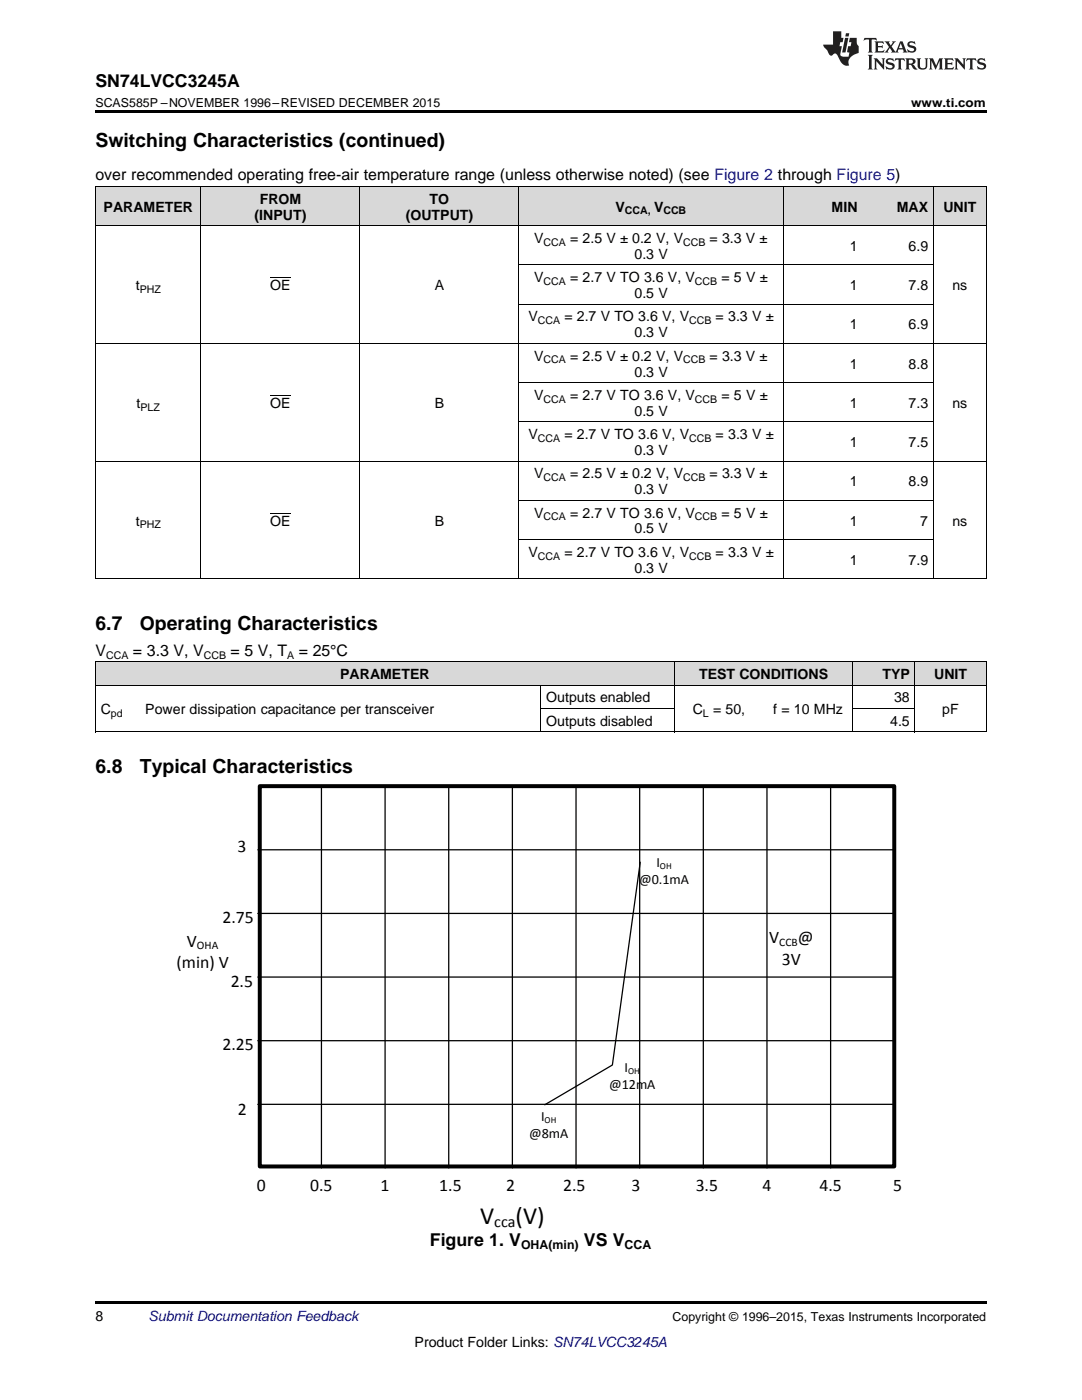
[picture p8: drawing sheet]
<svg xmlns="http://www.w3.org/2000/svg" width="216mm" height="279mm" viewBox="0 0 216 279" stroke-linecap="round" stroke-linejoin="round" font-family="sans-serif">
<g fill="#d8d8d8">
<path d="M19 132.2h8.9v4.6h-8.9z"/>
<path d="M27.9 132.2h80v4.6h-80z"/>
<path d="M107.9 132.2h26.7v4.6h-26.7z"/>
<path d="M134.6 132.2h17.8v4.6h-17.8z"/>
<path d="M152.4 132.2h17.8v4.6h-17.8z"/>
<path d="M170.2 132.2h12.4v4.6h-12.4z"/>
<path d="M182.6 132.2h14.2v4.6h-14.2z"/>
<path d="M19 37.3h21.1v7.8h-21.1z"/>
<path d="M40.1 37.3h31.8v7.8h-31.8z"/>
<path d="M71.9 37.3h31.6v7.8h-31.6z"/>
<path d="M103.5 37.3h52.9v7.8h-52.9z"/>
<path d="M156.4 37.3h15.8v7.8h-15.8z"/>
<path d="M172.2 37.3h14.1v7.8h-14.1z"/>
<path d="M186.3 37.3h10.5v7.8h-10.5z"/>
</g>
<path d="M19 22h177.8v.5h-177.8zM19 259.7h177.8v.5h-177.8z" fill="#000"/>
<path d="M51.8 156.9h126.6v75.9h-126.6z" fill="none" stroke="#000" stroke-width=".79"/>
<g fill="none" stroke="#000" stroke-width=".25">
<path d="M64.1 156.9v76.2M76.8 156.9v76.2M89.5 156.9v76.2M102.2 156.9v76.2M114.9 156.9v76.2M127.6 156.9v76.2M140.3 156.9v76.2M153 156.9v76.2M165.7 156.9v76.2M51.4 169.6h127M127.7 172.1l-5.5 40.4-13.5 8M51.4 182.3h127"/>
<path d="M51.4 195h127M51.4 207.7h127M51.4 220.4h127"/>
</g>
<g fill="none" stroke="#000" stroke-width=".2">
<path d="M19 37.2h177.8M19.1 37.2v78.4M40.1 37.2v78.4M71.8 37.2v78.4M103.5 37.2v78.4M156.3 37.2v78.4M186.2 37.2v78.4M196.8 37.2v78.4M19 45h177.8M103.5 52.9h82.8M19 68.5h177.8M103.5 76.4h82.8"/>
<path d="M103.5 60.7h82.8M19 92h177.8M103.5 99.9h82.8M103.5 84.2h82.8M19 115.5h177.8M103.5 107.7h82.8M19 136.8h177.8M19 132.1h177.8M19.1 132.2v13.9M107.9 136.8v9.3M134.6 132.2v13.9M170.1 132.2v13.9"/>
<path d="M182.5 132.2v13.9M196.8 132.2v13.9M19 146.1h177.8M107.9 141.4h26.7M170.2 141.4h12.4"/>
</g>
<g fill="#231f20">
<path d="M172.5 7.6l-.1 .5 .4-.2h.6v.1v2.1l-.2 .4h.9l-.2-.4v-2.1l.1-.1h.5l.5 .2-.2-.5zM174.5 8.3l.2 .3v1.5l-.2 .4h1.8l.2-.6a1.04 1.04 0 0 1-1.3 .2v-.7h.6l.3 .2v-.6l-.3 .2h-.6v-.6l.8-.1 .4 .3-.2-.5zM176.5 8.3l.9 1.1-.9 1.1h.8l-.2-.2 .4-.7 .5 .7-.2 .2h1.5l-.2-.2 .2-.4h.9l.1 .4-.2 .2h1l-.3-.3-.7-1.9h-.5l-.9 2-.8-1 .9-1h-.8l.1 .3-.4 .5-.3-.6 .1-.2zM179.7 8.6l.4 1h-.7zM181.3 8.4a.63 .63 0 0 0-.2 .7 .63 .63 0 0 0 .6 .4l.6 .2 .1 .2a.75 .75 0 0 1-.7 .4 .75 .75 0 0 1-.6-.5l.1 .7 .1-.1a1.11 1.11 0 0 0 1.5-.6 1.13 1.13 0 0 0-1.2-.8l-.1-.4a1.04 1.04 0 0 1 1.2 .2l-.2-.5-.2 .1-.4-.2zM173.2 10.9l.2 .4v2.2l-.2 .4h1l-.3-.4v-2.2l.3-.4zM174.3 11.6l.3 .4v1.5l-.3 .4h.8l-.2-.4v-1.3l1.5 1.7v-1.9l.2-.4h-.7l.2 .4v.9l-1.1-1.3zM177 11.8a.62 .62 0 0 0-.2 .7 .62 .62 0 0 0 .6 .4l.6 .1 .1 .3a.76 .76 0 0 1-.7 .3 .76 .76 0 0 1-.7-.4l.2 .7 .1-.1a1.11 1.11 0 0 0 1.5-.6 1.13 1.13 0 0 0-1.2-.8l-.1-.4a1.04 1.04 0 0 1 1.2 .2l-.2-.6-.2 .1-.5-.1zM178.7 11.6l-.2 .6a.61 .61 0 0 1 .8-.3v1.6l-.2 .4h.9l-.2-.4v-1.6a.63 .63 0 0 1 .7 .3l-.1-.6zM180.6 11.6l.3 .4v1.5l-.3 .4h1l-.2-.2-.1-.8 .6 .2a.76 .76 0 0 0 1.2 .7l-1-1a.58 .58 0 0 0 .6-.5 .58 .58 0 0 0-.5-.6zM181.4 11.9h.1a.45 .45 0 0 1 .5 .1 .45 .45 0 0 1 .1 .5l-.8 .2zM182.9 11.6l.2 .2a2.17 2.17 0 0 0 .3 1.9 .99 .99 0 0 0 1.6-.6v-1.1l.2-.4h-.7l.2 .2a1.92 1.92 0 0 1-.2 1.8 .6 .6 0 0 1-.9-.5v-1.1l.2-.4zM185.4 11.6l.2 .4v1.5l-.2 .4h.7l-.2-.4v-1.4l.8 1.8 .8-1.8v1.4l-.2 .4h.9l-.2-.4v-1.5l.2-.4h-.8l-.6 1.5-.6-1.5zM188.4 11.6l.2 .4v1.5l-.2 .4h1.8l.1-.6a1.04 1.04 0 0 1-1.2 .1v-.6h.5l.4 .2v-.6l-.4 .2h-.5v-.7h.8l.3 .3-.1-.6zM190.5 11.6l.2 .4v1.5l-.2 .4h.7l-.2-.4v-1.3l1.5 1.7v-1.9l.2-.4h-.7l.2 .4v.9l-1.1-1.3zM192.9 11.6l-.1 .6a.61 .61 0 0 1 .7-.3l.1 1.6-.3 .4h1l-.3-.4 .1-1.6a.63 .63 0 0 1 .7 .3l-.1-.6zM195.2 11.8a.62 .62 0 0 0-.2 .7 .62 .62 0 0 0 .6 .4l.6 .1 .1 .3a.76 .76 0 0 1-.7 .3 .76 .76 0 0 1-.6-.4l.1 .7 .1-.1a1.11 1.11 0 0 0 1.6-.6 1.13 1.13 0 0 0-1.3-.8l-.1-.4a1.04 1.04 0 0 1 1.2 .2l-.1-.6-.2 .1-.5-.1z"/>
<path d="M166.2 6.3v2.6h-1.9v.4l.8 .9a.91 .91 0 0 0 1 .8 .56 .56 0 0 1 .5-.3 .56 .56 0 0 1 .5 .3l.4 .8a1.53 1.53 0 0 0 1.9 1.2 1.54 1.54 0 0 1 1-2.1l.9-.3v-1.4a1.52 1.52 0 0 1-.4-1.6h-1.3l-.2 .8h.5l-.2 .8h-.5l-.1 1v.2l.4 .1-.2 .8a1.93 1.93 0 0 1-1.6-.3l.3-1.8h-.5l.2-.8h.4l.2-.8h-.4v-1.3zM168.6 7.6l-.6 2.9h.7l.6-2.9zM168.8 6.6l-.1 .7h.6l.2-.7z"/>
</g>
<path d="M53.9 55.4h4.1M53.9 78.9h4.1M53.9 102.4h4.1" fill="none" stroke="#000" stroke-width=".2"/>
<g font-size="4.9">
<text x="95.8" y="244.2">V</text>
<text x="102.9" y="244.2">(V)</text>
</g>
<g font-size="3.9">
<text x="19" y="29.3">Switching Characteristics (continued)</text>
<text x="19" y="125.7">6.7</text>
<text x="27.9" y="125.7">Operating Characteristics</text>
<text x="19" y="154.2">6.8</text>
<text x="27.9" y="154.2">Typical Characteristics</text>
</g>
<g font-size="3.5">
<text x="19" y="17.3">SN74LVCC3245A</text>
<text x="47.4" y="169.9">3</text>
<text x="44.4" y="184.2">2.75</text>
<text x="37.3" y="189">V</text>
<text x="153.5" y="188.3">V</text>
<text x="159.2" y="188.3">@</text>
<text x="35.2" y="193.2">(min) V</text>
<text x="46" y="196.9">2.5</text>
<text x="156" y="192.5">3V</text>
<text x="44.4" y="209.6">2.25</text>
<text x="47.5" y="222.4">2</text>
<text x="51.2" y="237.7">0</text>
<text x="61.9" y="237.7">0.5</text>
<text x="75.9" y="237.7">1</text>
<text x="87.7" y="237.7">1.5</text>
<text x="101" y="237.7">2</text>
<text x="112.4" y="237.7">2.5</text>
<text x="126" y="237.7">3</text>
<text x="138.8" y="237.7">3.5</text>
<text x="152.1" y="237.7">4</text>
<text x="163.5" y="237.7">4.5</text>
<text x="178.3" y="237.7">5</text>
<text x="85.8" y="248.6">Figure 1. V</text>
<text x="116.5" y="248.6">VS V</text>
</g>
<g font-size="3.2">
<text x="19" y="36">over recommended operating free-air temperature range (unless otherwise noted) (see Figure 2 through Figure 5)</text>
<text x="19" y="130.9">V</text>
<text x="26.5" y="130.9">= 3.3 V, V</text>
<text x="46" y="130.9">= 5 V, T</text>
<text x="59.6" y="130.9">= 25°C</text>
<text x="98.6" y="244.9">cca</text>
</g>
<g font-size="2.8">
<text x="51.8" y="40.6">FROM</text>
<text x="85.7" y="40.6">TO</text>
<text x="20.7" y="42.2">PARAMETER</text>
<text x="50.8" y="43.8">(INPUT)</text>
<text x="81" y="43.8">(OUTPUT)</text>
<text x="122.8" y="42.2">V</text>
<text x="130.5" y="42.2">V</text>
<text x="165.9" y="42.2">MIN</text>
<text x="178.9" y="42.2">MAX</text>
<text x="188.2" y="42.2">UNIT</text>
<text x="106.6" y="48.5">V</text>
<text x="113.8" y="48.5">= 2.5 V ± 0.2 V, V</text>
<text x="126.6" y="51.6">0.3 V</text>
<text x="141.6" y="48.5">= 3.3 V ±</text>
<text x="169.5" y="50.1">1</text>
<text x="181.3" y="50.1">6.9</text>
<text x="27.1" y="57.9">t</text>
<text x="53.9" y="57.9">OE</text>
<text x="86.7" y="57.9">A</text>
<text x="106.6" y="56.3">V</text>
<text x="113.8" y="56.3">= 2.7 V TO 3.6 V, V</text>
<text x="126.6" y="59.5">0.5 V</text>
<text x="144" y="56.3">= 5 V ±</text>
<text x="169.5" y="57.9">1</text>
<text x="181.3" y="57.9">7.8</text>
<text x="190" y="57.9">ns</text>
<text x="105.4" y="64.1">V</text>
<text x="112.6" y="64.1">= 2.7 V TO 3.6 V, V</text>
<text x="142.8" y="64.1">= 3.3 V ±</text>
<text x="169.5" y="65.7">1</text>
<text x="181.3" y="65.7">6.9</text>
<text x="106.6" y="72">V</text>
<text x="113.8" y="72">= 2.5 V ± 0.2 V, V</text>
<text x="126.6" y="67.3">0.3 V</text>
<text x="141.6" y="72">= 3.3 V ±</text>
<text x="126.6" y="75.1">0.3 V</text>
<text x="169.5" y="73.6">1</text>
<text x="181.3" y="73.6">8.8</text>
<text x="27.3" y="81.4">t</text>
<text x="53.9" y="81.4">OE</text>
<text x="86.7" y="81.4">B</text>
<text x="106.6" y="79.8">V</text>
<text x="113.8" y="79.8">= 2.7 V TO 3.6 V, V</text>
<text x="126.6" y="83">0.5 V</text>
<text x="144" y="79.8">= 5 V ±</text>
<text x="169.5" y="81.4">1</text>
<text x="181.3" y="81.4">7.3</text>
<text x="190" y="81.4">ns</text>
<text x="105.4" y="87.6">V</text>
<text x="112.6" y="87.6">= 2.7 V TO 3.6 V, V</text>
<text x="142.8" y="87.6">= 3.3 V ±</text>
<text x="169.5" y="89.2">1</text>
<text x="181.3" y="89.2">7.5</text>
<text x="106.6" y="95.5">V</text>
<text x="113.8" y="95.5">= 2.5 V ± 0.2 V, V</text>
<text x="126.6" y="90.8">0.3 V</text>
<text x="141.6" y="95.5">= 3.3 V ±</text>
<text x="126.6" y="98.6">0.3 V</text>
<text x="169.5" y="97">1</text>
<text x="181.3" y="97">8.9</text>
<text x="27.1" y="104.9">t</text>
<text x="53.9" y="104.9">OE</text>
<text x="86.7" y="104.9">B</text>
<text x="106.6" y="103.3">V</text>
<text x="113.8" y="103.3">= 2.7 V TO 3.6 V, V</text>
<text x="126.6" y="106.5">0.5 V</text>
<text x="144" y="103.3">= 5 V ±</text>
<text x="169.5" y="104.9">1</text>
<text x="183.6" y="104.9">7</text>
<text x="190" y="104.9">ns</text>
<text x="105.4" y="111.1">V</text>
<text x="112.6" y="111.1">= 2.7 V TO 3.6 V, V</text>
<text x="142.8" y="111.1">= 3.3 V ±</text>
<text x="169.5" y="112.7">1</text>
<text x="181.3" y="112.7">7.9</text>
<text x="126.6" y="114.3">0.3 V</text>
<text x="67.9" y="135.5">PARAMETER</text>
<text x="139.5" y="135.5">TEST CONDITIONS</text>
<text x="176.1" y="135.5">TYP</text>
<text x="186.4" y="135.5">UNIT</text>
<text x="20.1" y="142.5">C</text>
<text x="29" y="142.5">Power dissipation capacitance per transceiver</text>
<text x="109" y="140.2">Outputs enabled</text>
<text x="138.3" y="142.5">C</text>
<text x="142.3" y="142.5">= 50,</text>
<text x="154.3" y="142.5">f = 10 MHz</text>
<text x="178.4" y="140.2">38</text>
<text x="188" y="142.5">pF</text>
<text x="109" y="144.9">Outputs disabled</text>
<text x="177.6" y="144.9">4.5</text>
<text x="131" y="173">I</text>
<text x="127.5" y="176.4">@0.1mA</text>
<text x="124.6" y="213.9">I</text>
<text x="121.5" y="217.2">@12mA</text>
<text x="105.6" y="227.2">@8mA</text>
<text x="108" y="223.8">I</text>
<text x="19" y="263.6">8</text>
<text x="82.7" y="268.9">Product Folder Links: SN74LVCC3245A</text>
</g>
<text font-size="2.8" fill="#0000c8" x="29.6" y="263.6">Submit Documentation Feedback</text>
<g font-size="2.5">
<text x="19" y="21.4">SCAS585P –NOVEMBER 1996–REVISED DECEMBER 2015</text>
<text x="181.8" y="21.4">www.ti.com</text>
<text x="104" y="249.3">OHA(min)</text>
<text x="124.6" y="249.3">CCA</text>
<text x="134.2" y="263.6">Copyright © 1996–2015, Texas Instruments Incorporated</text>
</g>
<g font-size="2.3">
<text x="39.3" y="189.5">OHA</text>
<text x="155.5" y="188.8">CCB</text>
</g>
<g font-size="2.1">
<text x="124.7" y="42.8">CCA,</text>
<text x="132.4" y="42.8">CCB</text>
<text x="108.5" y="49">CCA</text>
<text x="136.3" y="49">CCB</text>
<text x="27.9" y="58.5">PHZ</text>
<text x="108.5" y="56.9">CCA</text>
<text x="138.7" y="56.9">CCB</text>
<text x="107.3" y="64.7">CCA</text>
<text x="137.5" y="64.7">CCB</text>
<text x="108.5" y="72.5">CCA</text>
<text x="136.3" y="72.5">CCB</text>
<text x="28" y="82">PLZ</text>
<text x="108.5" y="80.4">CCA</text>
<text x="138.7" y="80.4">CCB</text>
<text x="107.3" y="88.2">CCA</text>
<text x="137.5" y="88.2">CCB</text>
<text x="108.5" y="96">CCA</text>
<text x="136.3" y="96">CCB</text>
<text x="27.9" y="105.4">PHZ</text>
<text x="108.5" y="103.9">CCA</text>
<text x="138.7" y="103.9">CCB</text>
<text x="107.3" y="111.7">CCA</text>
<text x="137.5" y="111.7">CCB</text>
<text x="21.2" y="131.5">CCA</text>
<text x="40.6" y="131.5">CCB</text>
<text x="57.3" y="131.5">A</text>
<text x="22.1" y="143.1">pd</text>
<text x="140.3" y="143.1">L</text>
</g>
<g font-size="1.8">
<text x="131.7" y="173.4">OH</text>
<text x="125.3" y="214.2">OH</text>
<text x="108.7" y="224.2">OH</text>
</g>
</svg>
